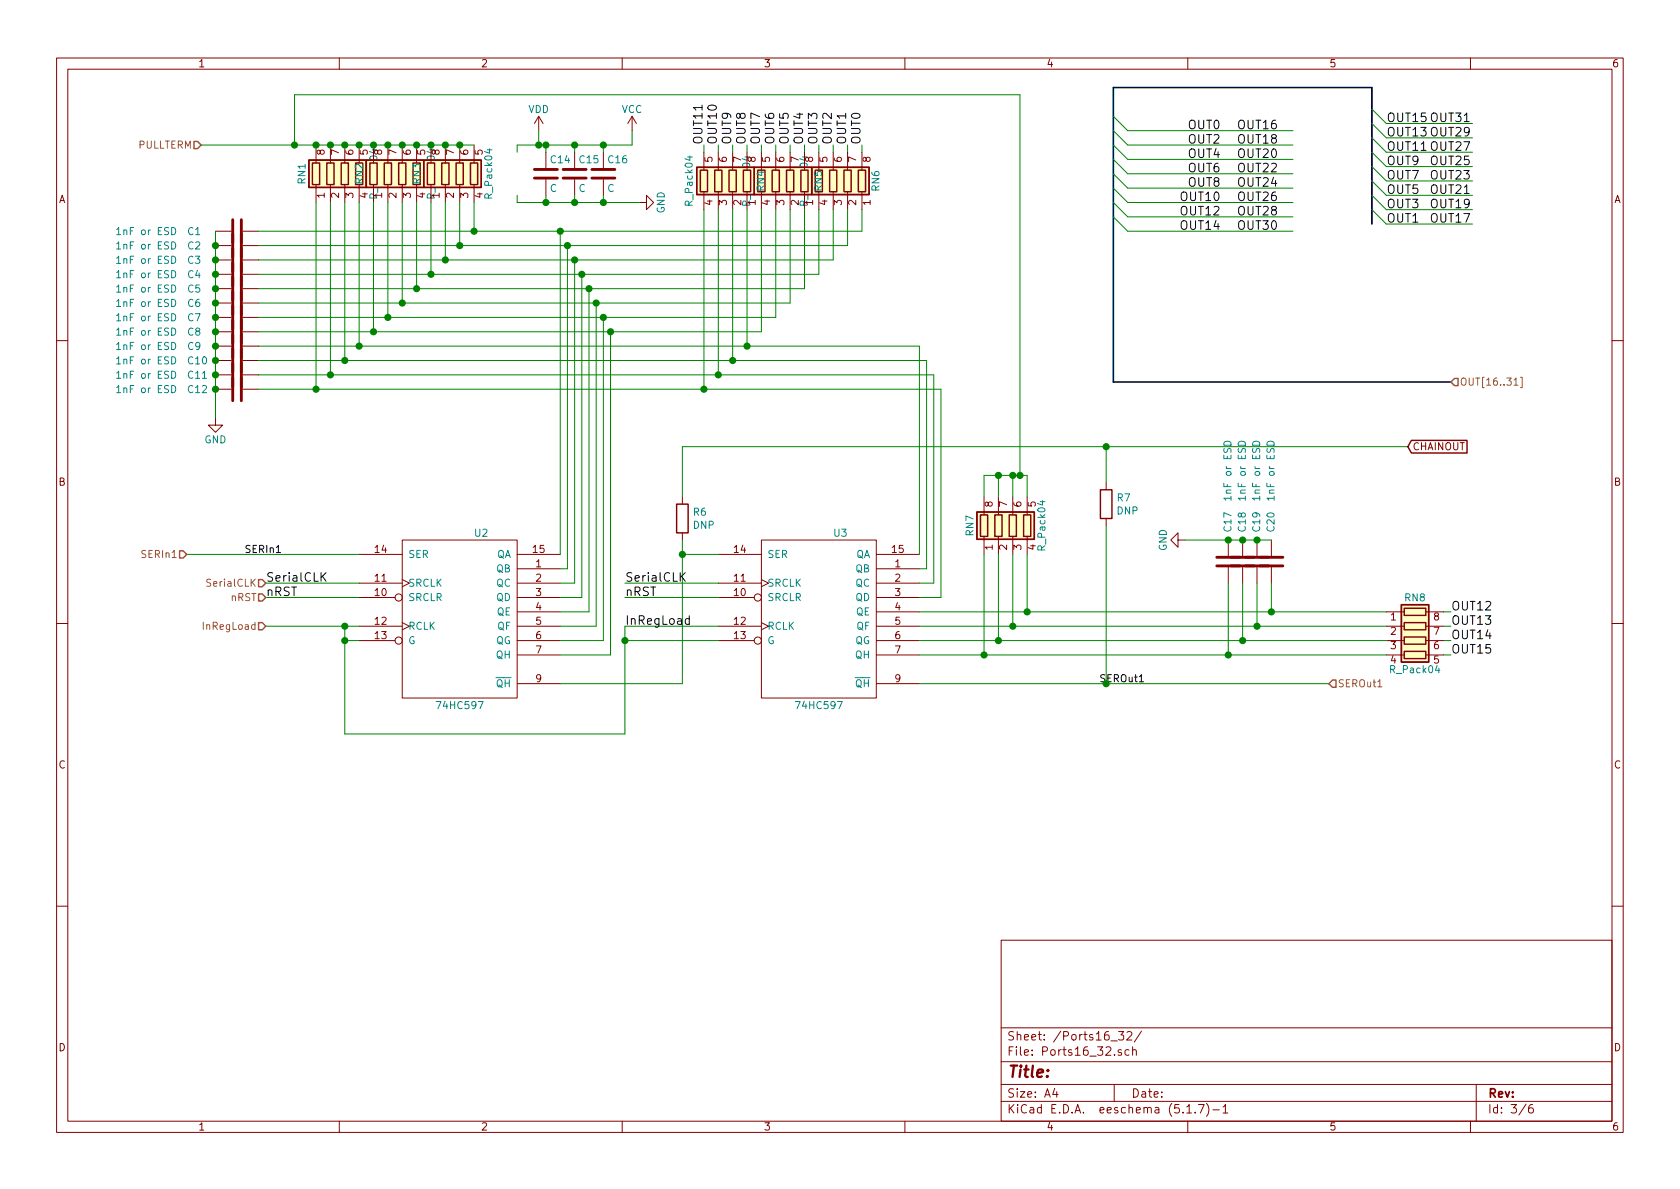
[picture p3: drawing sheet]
EESchema Schematic File Version 4
LIBS:SerialIOProc-cache
EELAYER 26 0
EELAYER END
$Descr A4 11693 8268
encoding utf-8
Sheet 3 6
Title ""
Date ""
Rev ""
Comp ""
Comment1 ""
Comment2 ""
Comment3 ""
Comment4 ""
$EndDescr
$Comp
L SerialIOProc-rescue:74HC595-SerialIOProc-rescue U3
U 1 1
P 5700 4300
AR Path="/5CFC7757/5CEA012A" Ref="U3"  Part="1" 
AR Path="/5CFEE74D/5CEA012A" Ref="U?"  Part="1" 
AR Path="/5CE81FF5/5CEA012A" Ref="U?"  Part="1" 
AR Path="/5CEA012A" Ref="U3"  Part="1" 
F 0 "U3" H 5850 4900 50  0000 C CNN
F 1 "74HC597" H 5700 3700 50  0000 C CNN
F 2 "SMD_Packages:SO-16-N" H 5700 4300 50  0001 C CNN
F 3 "" H 5700 4300 50  0001 C CNN
	1    5700 4300
	1    0    0    -1  
$EndComp
Text Label 4350 4350 0    60   ~ 0
InRegLoad
Text Label 4350 4150 0    60   ~ 0
nRST
Text Label 4350 4050 0    60   ~ 0
SerialCLK
$Comp
L SerialIOProc-rescue:74HC595-SerialIOProc-rescue U2
U 1 1
P 3200 4300
AR Path="/5CFC7757/5CEA010C" Ref="U2"  Part="1" 
AR Path="/5CFEE74D/5CEA010C" Ref="U?"  Part="1" 
AR Path="/5CE81FF5/5CEA010C" Ref="U?"  Part="1" 
AR Path="/5CEA010C" Ref="U2"  Part="1" 
F 0 "U2" H 3350 4900 50  0000 C CNN
F 1 "74HC597" H 3200 3700 50  0000 C CNN
F 2 "SMD_Packages:SO-16-N" H 3200 4300 50  0001 C CNN
F 3 "" H 3200 4300 50  0001 C CNN
	1    3200 4300
	1    0    0    -1  
$EndComp
Text Label 1850 4150 0    60   ~ 0
nRST
Text Label 1850 4050 0    60   ~ 0
SerialCLK
$Comp
L Device:R_Pack04 RN1
U 1 1
P 2400 1200
AR Path="/5CFC7757/5CEA010E" Ref="RN1"  Part="1" 
AR Path="/5CFEE74D/5CEA010E" Ref="RN?"  Part="1" 
AR Path="/5CE81FF5/5CEA010E" Ref="RN?"  Part="1" 
F 0 "RN1" V 2100 1200 50  0000 C CNN
F 1 "R_Pack04" V 2600 1200 50  0000 C CNN
F 2 "CLRConnector:2012-8" V 2675 1200 50  0001 C CNN
F 3 "" H 2400 1200 50  0001 C CNN
	1    2400 1200
	1    0    0    -1  
$EndComp
$Comp
L Device:R_Pack04 RN2
U 1 1
P 2800 1200
AR Path="/5CFC7757/5CEA012E" Ref="RN2"  Part="1" 
AR Path="/5CFEE74D/5CEA012E" Ref="RN?"  Part="1" 
AR Path="/5CE81FF5/5CEA012E" Ref="RN?"  Part="1" 
F 0 "RN2" V 2500 1200 50  0000 C CNN
F 1 "R_Pack04" V 3000 1200 50  0000 C CNN
F 2 "CLRConnector:2012-8" V 3075 1200 50  0001 C CNN
F 3 "" H 2800 1200 50  0001 C CNN
	1    2800 1200
	1    0    0    -1  
$EndComp
$Comp
L Device:R_Pack04 RN3
U 1 1
P 3200 1200
AR Path="/5CFC7757/5CFFCB66" Ref="RN3"  Part="1" 
AR Path="/5CFEE74D/5CFFCB66" Ref="RN?"  Part="1" 
AR Path="/5CE81FF5/5CFFCB66" Ref="RN?"  Part="1" 
F 0 "RN3" V 2900 1200 50  0000 C CNN
F 1 "R_Pack04" V 3400 1200 50  0000 C CNN
F 2 "CLRConnector:2012-8" V 3475 1200 50  0001 C CNN
F 3 "" H 3200 1200 50  0001 C CNN
	1    3200 1200
	1    0    0    -1  
$EndComp
$Comp
L power:VDD #PWR010
U 1 1
P 3750 900
AR Path="/5CFC7757/5CEA0111" Ref="#PWR010"  Part="1" 
AR Path="/5CFEE74D/5CEA0111" Ref="#PWR?"  Part="1" 
AR Path="/5CE81FF5/5CEA0111" Ref="#PWR?"  Part="1" 
F 0 "#PWR010" H 3750 750 50  0001 C CNN
F 1 "VDD" H 3750 1050 50  0000 C CNN
F 2 "" H 3750 900 50  0001 C CNN
F 3 "" H 3750 900 50  0001 C CNN
	1    3750 900 
	1    0    0    -1  
$EndComp
Connection ~ 2200 2700
Connection ~ 2600 2300
Connection ~ 2700 2200
Connection ~ 2800 2100
Connection ~ 2900 2000
Connection ~ 3000 1900
Connection ~ 3100 1800
Connection ~ 3200 1700
Connection ~ 3300 1600
Wire Wire Line
	6400 4250 7150 4250
Wire Wire Line
	6400 4350 7050 4350
Wire Wire Line
	6400 4550 6850 4550
Wire Wire Line
	9250 4750 7700 4750
Wire Wire Line
	2200 1400 2200 2700
Wire Wire Line
	2300 2600 2300 1400
Wire Wire Line
	2400 1400 2400 2500
Wire Wire Line
	2500 2400 2500 1400
Wire Wire Line
	2600 2300 2600 1400
Wire Wire Line
	2700 1400 2700 2200
Wire Wire Line
	2800 2100 2800 1400
Wire Wire Line
	2900 1400 2900 2000
Wire Wire Line
	3000 1900 3000 1400
Wire Wire Line
	3100 1400 3100 1800
Wire Wire Line
	3200 1700 3200 1400
Wire Wire Line
	3300 1400 3300 1600
Wire Wire Line
	3750 1000 3750 900 
Connection ~ 2300 1000
Connection ~ 2400 1000
Connection ~ 2500 1000
Connection ~ 2600 1000
Connection ~ 2700 1000
Connection ~ 2800 1000
Connection ~ 2900 1000
Connection ~ 3000 1000
Connection ~ 3100 1000
Connection ~ 3200 1000
Wire Wire Line
	3900 3850 3900 1600
Connection ~ 3900 1600
Wire Wire Line
	3950 1700 3950 3950
Wire Wire Line
	3950 3950 3900 3950
Connection ~ 3950 1700
Wire Wire Line
	3900 4050 4000 4050
Wire Wire Line
	4000 4050 4000 1800
Connection ~ 4000 1800
Wire Wire Line
	4050 1900 4050 4150
Wire Wire Line
	4050 4150 3900 4150
Connection ~ 4050 1900
Wire Wire Line
	3900 4250 4100 4250
Wire Wire Line
	4100 4250 4100 2000
Connection ~ 4100 2000
Wire Wire Line
	4150 2100 4150 4350
Wire Wire Line
	4150 4350 3900 4350
Connection ~ 4150 2100
Wire Wire Line
	4200 2200 4200 4450
Wire Wire Line
	4200 4450 3900 4450
Connection ~ 4200 2200
Wire Wire Line
	3900 4550 4250 4550
Wire Wire Line
	4250 4550 4250 2300
Connection ~ 4250 2300
Wire Wire Line
	6450 3950 6400 3950
Wire Wire Line
	6400 4050 6500 4050
Wire Wire Line
	6550 4150 6400 4150
Wire Wire Line
	3900 4750 4750 4750
Wire Wire Line
	4750 4750 4750 3850
Wire Wire Line
	4750 3850 5000 3850
Wire Wire Line
	4350 4150 5000 4150
Wire Wire Line
	2500 4150 1850 4150
Wire Wire Line
	1850 4050 2500 4050
Wire Wire Line
	4350 4050 5000 4050
Wire Wire Line
	5000 4350 4350 4350
Wire Wire Line
	4350 4350 4350 4450
Wire Wire Line
	2500 4350 2400 4350
Wire Wire Line
	2400 4350 2400 4450
Wire Wire Line
	2400 4450 2500 4450
$Comp
L Device:C C15
U 1 1
P 4000 1200
AR Path="/5CFC7757/5CEA0135" Ref="C15"  Part="1" 
AR Path="/5CFEE74D/5CEA0135" Ref="C?"  Part="1" 
AR Path="/5CE81FF5/5CEA0135" Ref="C?"  Part="1" 
F 0 "C15" H 4025 1300 50  0000 L CNN
F 1 "C" H 4025 1100 50  0000 L CNN
F 2 "Resistors_SMD:R_0603_HandSoldering" H 4038 1050 50  0001 C CNN
F 3 "" H 4000 1200 50  0001 C CNN
	1    4000 1200
	1    0    0    -1  
$EndComp
Wire Wire Line
	3600 1050 3600 1000
Wire Wire Line
	3800 1000 3800 1050
Connection ~ 3750 1000
Wire Wire Line
	4000 1000 4000 1050
Connection ~ 3800 1000
Wire Wire Line
	3600 1350 3600 1400
Wire Wire Line
	3800 1350 3800 1400
Connection ~ 3800 1400
Wire Wire Line
	4000 1350 4000 1400
Connection ~ 4000 1400
$Comp
L Device:C C16
U 1 1
P 4200 1200
AR Path="/5CFC7757/5CEA0113" Ref="C16"  Part="1" 
AR Path="/5CFEE74D/5CEA0113" Ref="C?"  Part="1" 
AR Path="/5CE81FF5/5CEA0113" Ref="C?"  Part="1" 
F 0 "C16" H 4225 1300 50  0000 L CNN
F 1 "C" H 4225 1100 50  0000 L CNN
F 2 "Resistors_SMD:R_0603_HandSoldering" H 4238 1050 50  0001 C CNN
F 3 "" H 4200 1200 50  0001 C CNN
	1    4200 1200
	1    0    0    -1  
$EndComp
Wire Wire Line
	4200 1400 4200 1350
Connection ~ 4200 1400
Wire Wire Line
	4200 1000 4200 1050
Connection ~ 4000 1000
Connection ~ 4200 1000
$Comp
L power:VCC #PWR011
U 1 1
P 4400 900
AR Path="/5CFC7757/5CEA0137" Ref="#PWR011"  Part="1" 
AR Path="/5CFEE74D/5CEA0137" Ref="#PWR?"  Part="1" 
AR Path="/5CE81FF5/5CEA0137" Ref="#PWR?"  Part="1" 
F 0 "#PWR011" H 4400 750 50  0001 C CNN
F 1 "VCC" H 4400 1050 50  0000 C CNN
F 2 "" H 4400 900 50  0001 C CNN
F 3 "" H 4400 900 50  0001 C CNN
	1    4400 900 
	1    0    0    -1  
$EndComp
Wire Wire Line
	4400 900  4400 1000
$Comp
L Device:R_Pack04 RN7
U 1 1
P 7050 3650
AR Path="/5CFC7757/5CEA0115" Ref="RN7"  Part="1" 
AR Path="/5CFEE74D/5CEA0115" Ref="RN?"  Part="1" 
AR Path="/5CE81FF5/5CEA0115" Ref="RN?"  Part="1" 
F 0 "RN7" V 6750 3650 50  0000 C CNN
F 1 "R_Pack04" V 7250 3650 50  0000 C CNN
F 2 "CLRConnector:2012-8" V 7325 3650 50  0001 C CNN
F 3 "" H 7050 3650 50  0001 C CNN
	1    7050 3650
	1    0    0    -1  
$EndComp
Wire Wire Line
	6850 3300 6950 3300
Wire Wire Line
	7150 3300 7150 3450
Wire Wire Line
	6850 3300 6850 3450
Connection ~ 7100 3300
Wire Wire Line
	6950 3450 6950 3300
Connection ~ 6950 3300
Wire Wire Line
	7050 3450 7050 3300
Connection ~ 7050 3300
Wire Wire Line
	6850 3850 6850 4550
Connection ~ 6850 4550
Wire Wire Line
	6950 3850 6950 4450
Connection ~ 6950 4450
Wire Wire Line
	7150 3850 7150 4250
Connection ~ 7150 4250
Wire Wire Line
	7050 3850 7050 4350
Connection ~ 7050 4350
Wire Wire Line
	4400 1000 4200 1000
$Comp
L power:GND #PWR012
U 1 1
P 4450 1400
AR Path="/5CFC7757/5CFFCB71" Ref="#PWR012"  Part="1" 
AR Path="/5CFEE74D/5CFFCB71" Ref="#PWR?"  Part="1" 
AR Path="/5CE81FF5/5CFFCB71" Ref="#PWR?"  Part="1" 
F 0 "#PWR012" H 4450 1150 50  0001 C CNN
F 1 "GND" H 4450 1250 50  0000 C CNN
F 2 "" H 4450 1400 50  0001 C CNN
F 3 "" H 4450 1400 50  0001 C CNN
	1    4450 1400
	0    -1   -1   0   
$EndComp
Wire Wire Line
	3600 1400 3800 1400
Wire Wire Line
	1800 2300 2600 2300
Wire Wire Line
	1800 2200 2700 2200
Wire Wire Line
	1800 2100 2800 2100
Wire Wire Line
	1800 2000 2900 2000
Wire Wire Line
	1800 1900 3000 1900
Wire Wire Line
	5800 1800 4000 1800
Wire Wire Line
	5900 1700 3950 1700
Wire Wire Line
	1800 1600 3300 1600
$Comp
L Device:R_Pack04 RN4
U 1 1
P 5000 1250
AR Path="/5CFC7757/5CEA013A" Ref="RN4"  Part="1" 
AR Path="/5CFEE74D/5CEA013A" Ref="RN?"  Part="1" 
AR Path="/5CE81FF5/5CEA013A" Ref="RN?"  Part="1" 
F 0 "RN4" V 4700 1250 50  0000 C CNN
F 1 "R_Pack04" V 5200 1250 50  0000 C CNN
F 2 "CLRConnector:2012-8" V 5275 1250 50  0001 C CNN
F 3 "" H 5000 1250 50  0001 C CNN
	1    5000 1250
	-1   0    0    -1  
$EndComp
Wire Wire Line
	4900 2700 4900 1450
Wire Wire Line
	5000 1050 5000 1000
Wire Wire Line
	5100 1000 5100 1050
Wire Wire Line
	5200 1050 5200 1000
Wire Wire Line
	5000 1450 5000 2600
Wire Wire Line
	5100 2500 5100 1450
Wire Wire Line
	5200 1450 5200 2400
$Comp
L Device:R_Pack04 RN5
U 1 1
P 5400 1250
AR Path="/5CFC7757/5CEA013C" Ref="RN5"  Part="1" 
AR Path="/5CFEE74D/5CEA013C" Ref="RN?"  Part="1" 
AR Path="/5CE81FF5/5CEA013C" Ref="RN?"  Part="1" 
F 0 "RN5" V 5100 1250 50  0000 C CNN
F 1 "R_Pack04" V 5600 1250 50  0000 C CNN
F 2 "CLRConnector:2012-8" V 5675 1250 50  0001 C CNN
F 3 "" H 5400 1250 50  0001 C CNN
	1    5400 1250
	-1   0    0    -1  
$EndComp
$Comp
L Device:R_Pack04 RN6
U 1 1
P 5800 1250
AR Path="/5CFC7757/5CEA013E" Ref="RN6"  Part="1" 
AR Path="/5CFEE74D/5CEA013E" Ref="RN?"  Part="1" 
AR Path="/5CE81FF5/5CEA013E" Ref="RN?"  Part="1" 
F 0 "RN6" V 5500 1250 50  0000 C CNN
F 1 "R_Pack04" V 6000 1250 50  0000 C CNN
F 2 "CLRConnector:2012-8" V 6075 1250 50  0001 C CNN
F 3 "" H 5800 1250 50  0001 C CNN
	1    5800 1250
	-1   0    0    -1  
$EndComp
Wire Wire Line
	5300 1050 5300 1000
Wire Wire Line
	5400 1000 5400 1050
Wire Wire Line
	5500 1000 5500 1050
Wire Wire Line
	5600 1050 5600 1000
Wire Wire Line
	5700 1000 5700 1050
Wire Wire Line
	5800 1050 5800 1000
Wire Wire Line
	5900 1050 5900 1000
Wire Wire Line
	6000 1000 6000 1050
Wire Wire Line
	6000 1600 6000 1450
Wire Wire Line
	5900 1450 5900 1700
Wire Wire Line
	5800 1450 5800 1800
Wire Wire Line
	5700 1900 5700 1450
Wire Wire Line
	5600 2000 5600 1450
Wire Wire Line
	5500 2100 5500 1450
Wire Wire Line
	5400 2200 5400 1450
Wire Wire Line
	5300 2300 5300 1450
$Comp
L Device:R_Pack04 RN8
U 1 1
P 9850 4450
AR Path="/5CFC7757/5CEA0140" Ref="RN8"  Part="1" 
AR Path="/5CFEE74D/5CEA0140" Ref="RN?"  Part="1" 
AR Path="/5CE81FF5/5CEA0140" Ref="RN?"  Part="1" 
F 0 "RN8" V 9550 4450 50  0000 C CNN
F 1 "R_Pack04" V 10050 4450 50  0000 C CNN
F 2 "CLRConnector:2012-8" V 10125 4450 50  0001 C CNN
F 3 "" H 9850 4450 50  0001 C CNN
	1    9850 4450
	0    1    1    0   
$EndComp
Wire Wire Line
	4900 1050 4900 1000
Text Label 6000 1000 1    60   ~ 0
OUT0
Text Label 5900 1000 1    60   ~ 0
OUT1
Text Label 5800 1000 1    60   ~ 0
OUT2
Text Label 5700 1000 1    60   ~ 0
OUT3
Text Label 5600 1000 1    60   ~ 0
OUT4
Text Label 5500 1000 1    60   ~ 0
OUT5
Text Label 5400 1000 1    60   ~ 0
OUT6
Text Label 5300 1000 1    60   ~ 0
OUT7
Text Label 5200 1000 1    60   ~ 0
OUT8
Text Label 5100 1000 1    60   ~ 0
OUT9
Text Label 5000 1000 1    60   ~ 0
OUT10
Text Label 4900 1000 1    60   ~ 0
OUT11
Text Label 10100 4250 0    60   ~ 0
OUT12
Text Label 10100 4350 0    60   ~ 0
OUT13
Text Label 10100 4450 0    60   ~ 0
OUT14
Text Label 10100 4550 0    60   ~ 0
OUT15
Wire Wire Line
	10050 4250 10100 4250
Wire Wire Line
	10100 4350 10050 4350
Wire Wire Line
	10050 4450 10100 4450
Wire Wire Line
	10100 4550 10050 4550
Text Label 8500 900  2    60   ~ 0
OUT0
Text Label 8500 1000 2    60   ~ 0
OUT2
Text Label 8500 1100 2    60   ~ 0
OUT4
Text Label 8500 1200 2    60   ~ 0
OUT6
Text Label 8500 1300 2    60   ~ 0
OUT8
Text Label 8500 1400 2    60   ~ 0
OUT10
Text Label 8500 1500 2    60   ~ 0
OUT12
Text Label 8500 1600 2    60   ~ 0
OUT14
Text Label 9650 1550 0    60   ~ 0
OUT1
Text Label 9650 1450 0    60   ~ 0
OUT3
Text Label 9650 1350 0    60   ~ 0
OUT5
Text Label 9650 1250 0    60   ~ 0
OUT7
Text Label 9650 1150 0    60   ~ 0
OUT9
Text Label 9650 1050 0    60   ~ 0
OUT11
Text Label 9650 950  0    60   ~ 0
OUT13
Text Label 9650 850  0    60   ~ 0
OUT15
Wire Wire Line
	1800 2700 2200 2700
Wire Wire Line
	6400 4450 6950 4450
Connection ~ 5200 2400
Connection ~ 5100 2500
Connection ~ 5000 2600
Wire Wire Line
	6400 3850 6400 2400
Wire Wire Line
	6400 2400 5200 2400
Wire Wire Line
	6450 3950 6450 2500
Wire Wire Line
	6450 2500 5100 2500
Wire Wire Line
	6500 4050 6500 2600
Wire Wire Line
	6500 2600 5000 2600
Wire Wire Line
	6550 2700 6550 4150
Connection ~ 4900 2700
Wire Wire Line
	2200 2700 4900 2700
Wire Wire Line
	2600 2300 4250 2300
Wire Wire Line
	2700 2200 4200 2200
Wire Wire Line
	2800 2100 4150 2100
Wire Wire Line
	2900 2000 4100 2000
Wire Wire Line
	3000 1900 4050 1900
Wire Wire Line
	3100 1800 1800 1800
Wire Wire Line
	3200 1700 1800 1700
Wire Wire Line
	3300 1600 3900 1600
Wire Wire Line
	2300 1000 2200 1000
Wire Wire Line
	2400 1000 2300 1000
Wire Wire Line
	2500 1000 2400 1000
Wire Wire Line
	2600 1000 2500 1000
Wire Wire Line
	2700 1000 2600 1000
Wire Wire Line
	2800 1000 2700 1000
Wire Wire Line
	2900 1000 2800 1000
Wire Wire Line
	3000 1000 2900 1000
Wire Wire Line
	3100 1000 3000 1000
Wire Wire Line
	3200 1000 3100 1000
Wire Wire Line
	3300 1000 3200 1000
Wire Wire Line
	3900 1600 6000 1600
Wire Wire Line
	3950 1700 3200 1700
Wire Wire Line
	4000 1800 3100 1800
Wire Wire Line
	4050 1900 5700 1900
Wire Wire Line
	4100 2000 5600 2000
Wire Wire Line
	4150 2100 5500 2100
Wire Wire Line
	4200 2200 5400 2200
Wire Wire Line
	4250 2300 5300 2300
Wire Wire Line
	3750 1000 3600 1000
Wire Wire Line
	3800 1000 3750 1000
Wire Wire Line
	3800 1400 4000 1400
Wire Wire Line
	4000 1400 4200 1400
Wire Wire Line
	4200 1400 4450 1400
Wire Wire Line
	4000 1000 3800 1000
Wire Wire Line
	4200 1000 4000 1000
Wire Wire Line
	7100 3300 7150 3300
Wire Wire Line
	6950 3300 7050 3300
Wire Wire Line
	7050 3300 7100 3300
Wire Wire Line
	5200 2400 2500 2400
Wire Wire Line
	5100 2500 2400 2500
Wire Wire Line
	5000 2600 2300 2600
Wire Wire Line
	4900 2700 6550 2700
Wire Wire Line
	6850 4550 8550 4550
Wire Wire Line
	6950 4450 8650 4450
Wire Wire Line
	7150 4250 8850 4250
Wire Wire Line
	7050 4350 8750 4350
Wire Wire Line
	4350 4450 5000 4450
Wire Wire Line
	1300 3850 2500 3850
Text HLabel 9250 4750 2    50   Input ~ 0
SEROut1
Text HLabel 1300 3850 0    50   Input ~ 0
SERIn1
Text HLabel 10100 2650 2    50   Input ~ 0
OUT[16..31]
Wire Bus Line
	10100 2650 7750 2650
Entry Wire Line
	7750 1000 7850 1100
Entry Wire Line
	7750 1100 7850 1200
Entry Wire Line
	7750 1200 7850 1300
Entry Wire Line
	7750 1300 7850 1400
Entry Wire Line
	7750 1400 7850 1500
Entry Wire Line
	7750 1500 7850 1600
Entry Wire Line
	7750 900  7850 1000
Entry Wire Line
	7750 800  7850 900 
Wire Bus Line
	7750 600  9550 600 
Entry Wire Line
	9550 750  9650 850 
Entry Wire Line
	9550 850  9650 950 
Entry Wire Line
	9550 950  9650 1050
Entry Wire Line
	9550 1050 9650 1150
Entry Wire Line
	9550 1150 9650 1250
Entry Wire Line
	9550 1250 9650 1350
Entry Wire Line
	9550 1350 9650 1450
Entry Wire Line
	9550 1450 9650 1550
$Comp
L Device:C C1
U 1 1
P 1650 1600
AR Path="/5CFC7757/5CEBB6C6" Ref="C1"  Part="1" 
AR Path="/5CFEE74D/5CEBB6C6" Ref="C?"  Part="1" 
AR Path="/5CE81FF5/5CEBB6C6" Ref="C?"  Part="1" 
F 0 "C1" V 1650 1250 50  0000 L CNN
F 1 "1nF or ESD" V 1650 750 50  0000 L CNN
F 2 "SeeedOPL-Capacitor-2016:C0603" H 1688 1450 50  0001 C CNN
F 3 "" H 1650 1600 50  0001 C CNN
	1    1650 1600
	0    1    1    0   
$EndComp
$Comp
L Device:C C2
U 1 1
P 1650 1700
AR Path="/5CFC7757/5CEA0119" Ref="C2"  Part="1" 
AR Path="/5CFEE74D/5CEA0119" Ref="C?"  Part="1" 
AR Path="/5CE81FF5/5CEA0119" Ref="C?"  Part="1" 
F 0 "C2" V 1650 1350 50  0000 L CNN
F 1 "1nF or ESD" V 1650 850 50  0000 L CNN
F 2 "SeeedOPL-Capacitor-2016:C0603" H 1688 1550 50  0001 C CNN
F 3 "" H 1650 1700 50  0001 C CNN
	1    1650 1700
	0    1    1    0   
$EndComp
$Comp
L Device:C C3
U 1 1
P 1650 1800
AR Path="/5CFC7757/5CEA011A" Ref="C3"  Part="1" 
AR Path="/5CFEE74D/5CEA011A" Ref="C?"  Part="1" 
AR Path="/5CE81FF5/5CEA011A" Ref="C?"  Part="1" 
F 0 "C3" V 1650 1450 50  0000 L CNN
F 1 "1nF or ESD" V 1650 950 50  0000 L CNN
F 2 "SeeedOPL-Capacitor-2016:C0603" H 1688 1650 50  0001 C CNN
F 3 "" H 1650 1800 50  0001 C CNN
	1    1650 1800
	0    1    1    0   
$EndComp
$Comp
L Device:C C4
U 1 1
P 1650 1900
AR Path="/5CFC7757/5CEA0142" Ref="C4"  Part="1" 
AR Path="/5CFEE74D/5CEA0142" Ref="C?"  Part="1" 
AR Path="/5CE81FF5/5CEA0142" Ref="C?"  Part="1" 
F 0 "C4" V 1650 1550 50  0000 L CNN
F 1 "1nF or ESD" V 1650 1050 50  0000 L CNN
F 2 "SeeedOPL-Capacitor-2016:C0603" H 1688 1750 50  0001 C CNN
F 3 "" H 1650 1900 50  0001 C CNN
	1    1650 1900
	0    1    1    0   
$EndComp
$Comp
L Device:C C5
U 1 1
P 1650 2000
AR Path="/5CFC7757/5CEA011D" Ref="C5"  Part="1" 
AR Path="/5CFEE74D/5CEA011D" Ref="C?"  Part="1" 
AR Path="/5CE81FF5/5CEA011D" Ref="C?"  Part="1" 
F 0 "C5" V 1650 1650 50  0000 L CNN
F 1 "1nF or ESD" V 1650 1150 50  0000 L CNN
F 2 "SeeedOPL-Capacitor-2016:C0603" H 1688 1850 50  0001 C CNN
F 3 "" H 1650 2000 50  0001 C CNN
	1    1650 2000
	0    1    1    0   
$EndComp
$Comp
L Device:C C6
U 1 1
P 1650 2100
AR Path="/5CFC7757/5CEBBA79" Ref="C6"  Part="1" 
AR Path="/5CFEE74D/5CEBBA79" Ref="C?"  Part="1" 
AR Path="/5CE81FF5/5CEBBA79" Ref="C?"  Part="1" 
F 0 "C6" V 1650 1750 50  0000 L CNN
F 1 "1nF or ESD" V 1650 1250 50  0000 L CNN
F 2 "SeeedOPL-Capacitor-2016:C0603" H 1688 1950 50  0001 C CNN
F 3 "" H 1650 2100 50  0001 C CNN
	1    1650 2100
	0    1    1    0   
$EndComp
$Comp
L Device:C C7
U 1 1
P 1650 2200
AR Path="/5CFC7757/5CEA0145" Ref="C7"  Part="1" 
AR Path="/5CFEE74D/5CEA0145" Ref="C?"  Part="1" 
AR Path="/5CE81FF5/5CEA0145" Ref="C?"  Part="1" 
F 0 "C7" V 1650 1850 50  0000 L CNN
F 1 "1nF or ESD" V 1650 1350 50  0000 L CNN
F 2 "SeeedOPL-Capacitor-2016:C0603" H 1688 2050 50  0001 C CNN
F 3 "" H 1650 2200 50  0001 C CNN
	1    1650 2200
	0    1    1    0   
$EndComp
$Comp
L Device:C C8
U 1 1
P 1650 2300
AR Path="/5CFC7757/5CEA0120" Ref="C8"  Part="1" 
AR Path="/5CFEE74D/5CEA0120" Ref="C?"  Part="1" 
AR Path="/5CE81FF5/5CEA0120" Ref="C?"  Part="1" 
F 0 "C8" V 1650 1950 50  0000 L CNN
F 1 "1nF or ESD" V 1650 1450 50  0000 L CNN
F 2 "SeeedOPL-Capacitor-2016:C0603" H 1688 2150 50  0001 C CNN
F 3 "" H 1650 2300 50  0001 C CNN
	1    1650 2300
	0    1    1    0   
$EndComp
$Comp
L Device:C C9
U 1 1
P 1650 2400
AR Path="/5CFC7757/5CEA0122" Ref="C9"  Part="1" 
AR Path="/5CFEE74D/5CEA0122" Ref="C?"  Part="1" 
AR Path="/5CE81FF5/5CEA0122" Ref="C?"  Part="1" 
F 0 "C9" V 1650 2050 50  0000 L CNN
F 1 "1nF or ESD" V 1650 1550 50  0000 L CNN
F 2 "SeeedOPL-Capacitor-2016:C0603" H 1688 2250 50  0001 C CNN
F 3 "" H 1650 2400 50  0001 C CNN
	1    1650 2400
	0    1    1    0   
$EndComp
$Comp
L Device:C C10
U 1 1
P 1650 2500
AR Path="/5CFC7757/5CEA0124" Ref="C10"  Part="1" 
AR Path="/5CFEE74D/5CEA0124" Ref="C?"  Part="1" 
AR Path="/5CE81FF5/5CEA0124" Ref="C?"  Part="1" 
F 0 "C10" V 1650 2150 50  0000 L CNN
F 1 "1nF or ESD" V 1650 1650 50  0000 L CNN
F 2 "SeeedOPL-Capacitor-2016:C0603" H 1688 2350 50  0001 C CNN
F 3 "" H 1650 2500 50  0001 C CNN
	1    1650 2500
	0    1    1    0   
$EndComp
$Comp
L Device:C C11
U 1 1
P 1650 2600
AR Path="/5CFC7757/5CEA0126" Ref="C11"  Part="1" 
AR Path="/5CFEE74D/5CEA0126" Ref="C?"  Part="1" 
AR Path="/5CE81FF5/5CEA0126" Ref="C?"  Part="1" 
F 0 "C11" V 1650 2250 50  0000 L CNN
F 1 "1nF or ESD" V 1650 1750 50  0000 L CNN
F 2 "SeeedOPL-Capacitor-2016:C0603" H 1688 2450 50  0001 C CNN
F 3 "" H 1650 2600 50  0001 C CNN
	1    1650 2600
	0    1    1    0   
$EndComp
$Comp
L Device:C C12
U 1 1
P 1650 2700
AR Path="/5CFC7757/5CEA0147" Ref="C12"  Part="1" 
AR Path="/5CFEE74D/5CEA0147" Ref="C?"  Part="1" 
AR Path="/5CE81FF5/5CEA0147" Ref="C?"  Part="1" 
F 0 "C12" V 1650 2350 50  0000 L CNN
F 1 "1nF or ESD" V 1650 1850 50  0000 L CNN
F 2 "SeeedOPL-Capacitor-2016:C0603" H 1688 2550 50  0001 C CNN
F 3 "" H 1650 2700 50  0001 C CNN
	1    1650 2700
	0    1    1    0   
$EndComp
Wire Wire Line
	2500 2400 1800 2400
Connection ~ 2500 2400
Wire Wire Line
	2400 2500 1800 2500
Connection ~ 2400 2500
Wire Wire Line
	2300 2600 1800 2600
Connection ~ 2300 2600
Wire Wire Line
	2200 1000 2050 1000
Connection ~ 2200 1000
Text HLabel 1400 1000 0    50   Input ~ 0
PULLTERM
$Comp
L power:GND #PWR09
U 1 1
P 1500 2900
AR Path="/5CFC7757/5CFFCB82" Ref="#PWR09"  Part="1" 
AR Path="/5CFEE74D/5CFFCB82" Ref="#PWR?"  Part="1" 
AR Path="/5CE81FF5/5CFFCB82" Ref="#PWR?"  Part="1" 
F 0 "#PWR09" H 1500 2650 50  0001 C CNN
F 1 "GND" H 1500 2750 50  0000 C CNN
F 2 "" H 1500 2900 50  0001 C CNN
F 3 "" H 1500 2900 50  0001 C CNN
	1    1500 2900
	1    0    0    -1  
$EndComp
Wire Wire Line
	1500 2900 1500 2700
Connection ~ 1500 1700
Wire Wire Line
	1500 1700 1500 1600
Connection ~ 1500 1800
Wire Wire Line
	1500 1800 1500 1700
Connection ~ 1500 1900
Wire Wire Line
	1500 1900 1500 1800
Connection ~ 1500 2000
Wire Wire Line
	1500 2000 1500 1900
Connection ~ 1500 2100
Wire Wire Line
	1500 2100 1500 2000
Connection ~ 1500 2200
Wire Wire Line
	1500 2200 1500 2100
Connection ~ 1500 2300
Wire Wire Line
	1500 2300 1500 2200
Connection ~ 1500 2400
Wire Wire Line
	1500 2400 1500 2300
Connection ~ 1500 2500
Wire Wire Line
	1500 2500 1500 2400
Connection ~ 1500 2600
Wire Wire Line
	1500 2600 1500 2500
Connection ~ 1500 2700
Wire Wire Line
	1500 2700 1500 2600
Wire Wire Line
	7100 650  2050 650 
Wire Wire Line
	2050 650  2050 1000
Wire Wire Line
	7100 650  7100 3300
Connection ~ 2050 1000
Wire Wire Line
	2050 1000 1400 1000
$Comp
L Device:C C20
U 1 1
P 8850 3900
AR Path="/5CFC7757/5CEA014B" Ref="C20"  Part="1" 
AR Path="/5CFEE74D/5CEA014B" Ref="C?"  Part="1" 
AR Path="/5CE81FF5/5CEA014B" Ref="C?"  Part="1" 
F 0 "C20" V 8850 3550 50  0000 L CNN
F 1 "1nF or ESD" V 8850 3050 50  0000 L CNN
F 2 "SeeedOPL-Capacitor-2016:C0603" H 8888 3750 50  0001 C CNN
F 3 "" H 8850 3900 50  0001 C CNN
	1    8850 3900
	-1   0    0    1   
$EndComp
$Comp
L Device:C C19
U 1 1
P 8750 3900
AR Path="/5CFC7757/5CEA014C" Ref="C19"  Part="1" 
AR Path="/5CFEE74D/5CEA014C" Ref="C?"  Part="1" 
AR Path="/5CE81FF5/5CEA014C" Ref="C?"  Part="1" 
F 0 "C19" V 8750 3550 50  0000 L CNN
F 1 "1nF or ESD" V 8750 3050 50  0000 L CNN
F 2 "SeeedOPL-Capacitor-2016:C0603" H 8788 3750 50  0001 C CNN
F 3 "" H 8750 3900 50  0001 C CNN
	1    8750 3900
	-1   0    0    1   
$EndComp
$Comp
L Device:C C18
U 1 1
P 8650 3900
AR Path="/5CFC7757/5CEA0129" Ref="C18"  Part="1" 
AR Path="/5CFEE74D/5CEA0129" Ref="C?"  Part="1" 
AR Path="/5CE81FF5/5CEA0129" Ref="C?"  Part="1" 
F 0 "C18" V 8650 3550 50  0000 L CNN
F 1 "1nF or ESD" V 8650 3050 50  0000 L CNN
F 2 "SeeedOPL-Capacitor-2016:C0603" H 8688 3750 50  0001 C CNN
F 3 "" H 8650 3900 50  0001 C CNN
	1    8650 3900
	-1   0    0    1   
$EndComp
$Comp
L Device:C C17
U 1 1
P 8550 3900
AR Path="/5CFC7757/5CFFCB86" Ref="C17"  Part="1" 
AR Path="/5CFEE74D/5CFFCB86" Ref="C?"  Part="1" 
AR Path="/5CE81FF5/5CFFCB86" Ref="C?"  Part="1" 
F 0 "C17" V 8550 3550 50  0000 L CNN
F 1 "1nF or ESD" V 8550 3050 50  0000 L CNN
F 2 "SeeedOPL-Capacitor-2016:C0603" H 8588 3750 50  0001 C CNN
F 3 "" H 8550 3900 50  0001 C CNN
	1    8550 3900
	-1   0    0    1   
$EndComp
$Comp
L power:GND #PWR013
U 1 1
P 8250 3750
AR Path="/5CFC7757/5CEA0150" Ref="#PWR013"  Part="1" 
AR Path="/5CFEE74D/5CEA0150" Ref="#PWR?"  Part="1" 
AR Path="/5CE81FF5/5CEA0150" Ref="#PWR?"  Part="1" 
F 0 "#PWR013" H 8250 3500 50  0001 C CNN
F 1 "GND" H 8250 3600 50  0000 C CNN
F 2 "" H 8250 3750 50  0001 C CNN
F 3 "" H 8250 3750 50  0001 C CNN
	1    8250 3750
	0    1    1    0   
$EndComp
Connection ~ 8750 3750
Wire Wire Line
	8750 3750 8850 3750
Connection ~ 8650 3750
Wire Wire Line
	8650 3750 8750 3750
Connection ~ 8550 3750
Wire Wire Line
	8550 3750 8650 3750
Wire Wire Line
	8850 4050 8850 4250
Connection ~ 8850 4250
Wire Wire Line
	8850 4250 9650 4250
Wire Wire Line
	8750 4050 8750 4350
Connection ~ 8750 4350
Wire Wire Line
	8750 4350 9650 4350
Wire Wire Line
	8650 4050 8650 4450
Connection ~ 8650 4450
Wire Wire Line
	8650 4450 9650 4450
Wire Wire Line
	8550 4050 8550 4550
Connection ~ 8550 4550
Wire Wire Line
	8550 4550 9650 4550
Wire Wire Line
	8250 3750 8550 3750
Text HLabel 1850 4050 0    50   Input ~ 0
SerialCLK
Text HLabel 1850 4150 0    50   Input ~ 0
nRST
Text HLabel 1850 4350 0    50   Input ~ 0
InRegLoad
Wire Wire Line
	1850 4350 2400 4350
Connection ~ 2400 4350
Wire Wire Line
	2400 4450 2400 5100
Wire Wire Line
	2400 5100 4350 5100
Wire Wire Line
	4350 5100 4350 4450
Connection ~ 2400 4450
Connection ~ 4350 4450
Text Label 8900 900  2    60   ~ 0
OUT16
Text Label 8900 1000 2    60   ~ 0
OUT18
Text Label 8900 1100 2    60   ~ 0
OUT20
Text Label 8900 1200 2    60   ~ 0
OUT22
Text Label 8900 1300 2    60   ~ 0
OUT24
Text Label 8900 1400 2    60   ~ 0
OUT26
Text Label 8900 1500 2    60   ~ 0
OUT28
Text Label 8900 1600 2    60   ~ 0
OUT30
Text Label 9950 1550 0    60   ~ 0
OUT17
Text Label 9950 1450 0    60   ~ 0
OUT19
Text Label 9950 1350 0    60   ~ 0
OUT21
Text Label 9950 1250 0    60   ~ 0
OUT23
Text Label 9950 1150 0    60   ~ 0
OUT25
Text Label 9950 1050 0    60   ~ 0
OUT27
Text Label 9950 950  0    60   ~ 0
OUT29
Text Label 9950 850  0    60   ~ 0
OUT31
Wire Wire Line
	9650 1550 10250 1550
Wire Wire Line
	9650 1450 10250 1450
Wire Wire Line
	9650 1350 10250 1350
Wire Wire Line
	9650 1250 10250 1250
Wire Wire Line
	9650 1150 10250 1150
Wire Wire Line
	9650 1050 10250 1050
Wire Wire Line
	9650 950  10250 950 
Wire Wire Line
	9650 850  10250 850 
Wire Wire Line
	7850 900  9000 900 
Wire Wire Line
	7850 1000 9000 1000
Wire Wire Line
	7850 1100 9000 1100
Wire Wire Line
	7850 1200 9000 1200
Wire Wire Line
	7850 1300 9000 1300
Wire Wire Line
	7850 1400 9000 1400
Wire Wire Line
	7850 1500 9000 1500
Wire Wire Line
	7850 1600 9000 1600
Text Label 1700 3850 0    50   ~ 0
SERIn1
Text Label 7650 4750 0    50   ~ 0
SEROut1
$Comp
L Device:C C14
U 1 1
P 3800 1200
AR Path="/5CFC7757/5CE4B454" Ref="C14"  Part="1" 
AR Path="/5CFEE74D/5CE4B454" Ref="C?"  Part="1" 
AR Path="/5CE81FF5/5CE4B454" Ref="C?"  Part="1" 
F 0 "C14" H 3825 1300 50  0000 L CNN
F 1 "C" H 3825 1100 50  0000 L CNN
F 2 "Resistors_SMD:R_0603_HandSoldering" H 3838 1050 50  0001 C CNN
F 3 "" H 3800 1200 50  0001 C CNN
	1    3800 1200
	1    0    0    -1  
$EndComp
$Comp
L Device:R R7
U 1 1
P 7700 3500
F 0 "R7" H 7770 3546 50  0000 L CNN
F 1 "DNP" H 7770 3455 50  0000 L CNN
F 2 "SeeedOPL-Resistor-2016:R0603" V 7630 3500 50  0001 C CNN
F 3 "~" H 7700 3500 50  0001 C CNN
	1    7700 3500
	1    0    0    -1  
$EndComp
$Comp
L Device:R R6
U 1 1
P 4750 3600
F 0 "R6" H 4820 3646 50  0000 L CNN
F 1 "DNP" H 4820 3555 50  0000 L CNN
F 2 "SeeedOPL-Resistor-2016:R0603" V 4680 3600 50  0001 C CNN
F 3 "~" H 4750 3600 50  0001 C CNN
	1    4750 3600
	1    0    0    -1  
$EndComp
Wire Wire Line
	4750 3850 4750 3750
Connection ~ 4750 3850
Wire Wire Line
	4750 3450 4750 3100
Wire Wire Line
	4750 3100 7700 3100
Wire Wire Line
	7700 3350 7700 3100
Connection ~ 7700 3100
Wire Wire Line
	7700 3100 9800 3100
Wire Wire Line
	7700 3650 7700 4750
Connection ~ 7700 4750
Wire Wire Line
	7700 4750 6400 4750
Text GLabel 9800 3100 2    50   Input ~ 0
CHAINOUT
Wire Bus Line
	7750 600  7750 2650
Wire Bus Line
	9550 600  9550 1550
$EndSCHEMATC
